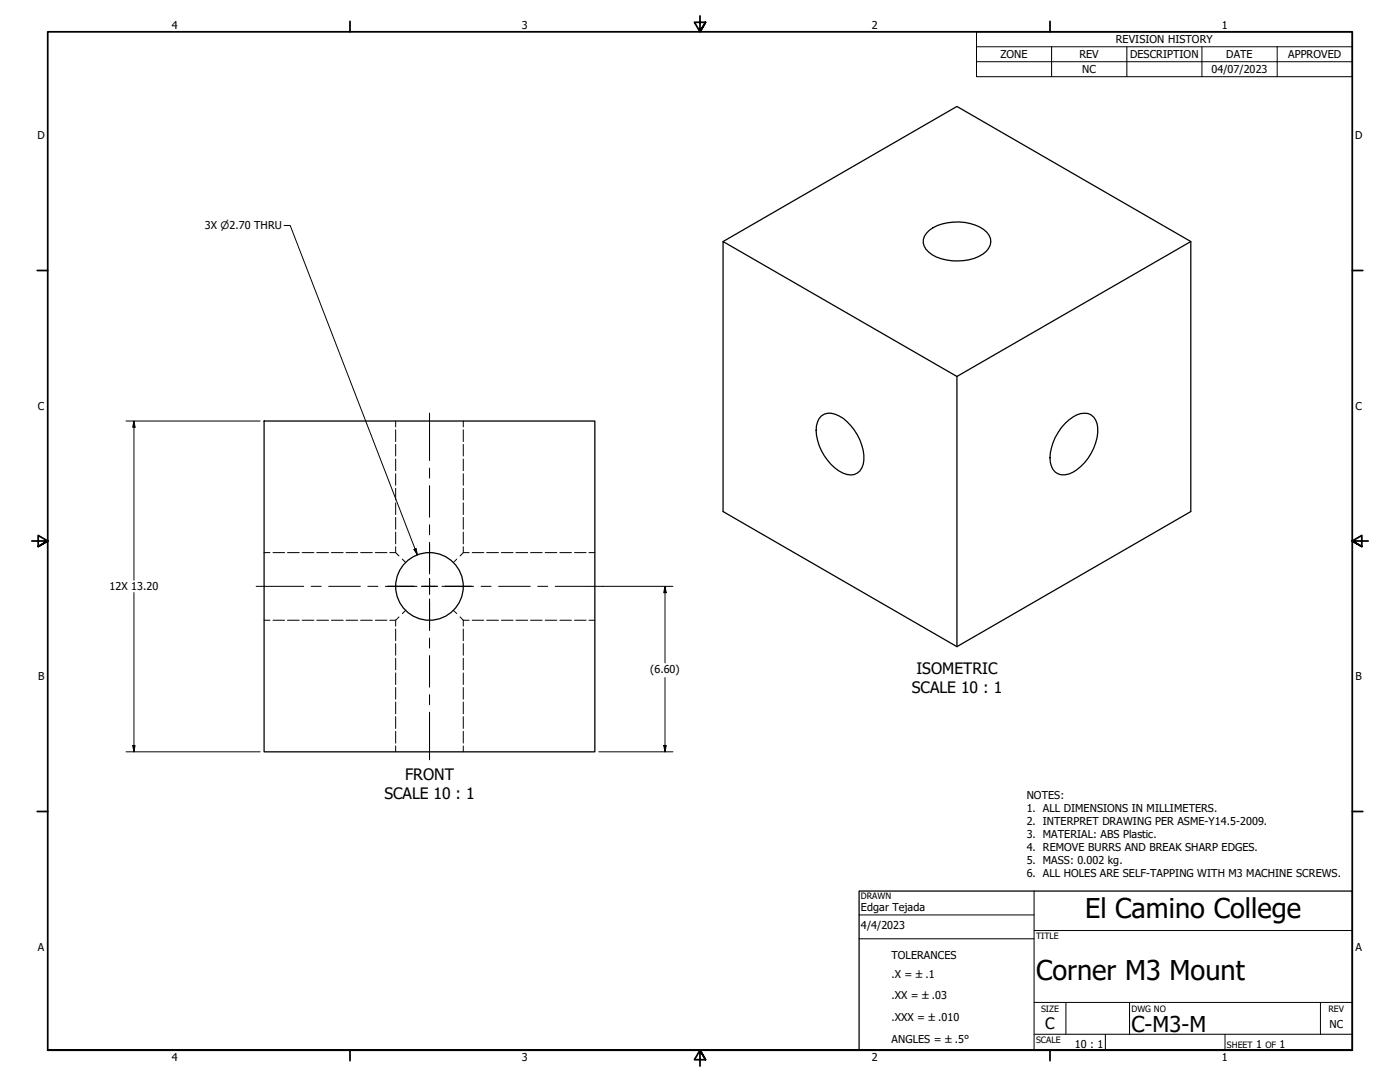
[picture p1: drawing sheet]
<svg xmlns="http://www.w3.org/2000/svg" width="559mm" height="432mm" viewBox="0 0 559 432" stroke-linecap="round" stroke-linejoin="round" font-family="sans-serif">
<!-- layer: Hidden (ANSI) -->
<g fill="none" stroke="#000" stroke-width=".4">
<path d="M157.9 168v2.4M157.9 171.5v4.7M157.9 177.4v4.6M184.9 168v2.4M184.9 171.5v4.7M184.9 177.4v4.6M157.9 183.2v4.6M157.9 189v4.7M157.9 194.9v4.6M184.9 183.2v4.6M184.9 189v4.7M184.9 194.9v4.6"/>
<path d="M157.9 200.7v4.7M157.9 206.5v4.7M157.9 212.3v4.7M157.9 218.2v2.3M184.9 200.7v4.7M184.9 206.5v4.7M184.9 212.3v4.7M184.9 218.2v2.3M105.4 220.5h2.4M109 220.5h4.6M114.7 220.5h4.7M120.6 220.5h4.7"/>
<path d="M126.4 220.5h4.7M132.3 220.5h4.7M138.1 220.5h4.6M144 220.5h4.6M149.8 220.5h4.6M155.6 220.5h2.3M157.9 220.5l1.4 1.4M160.6 223.1l1.3 1.4M182.3 223.1l-1.3 1.4M184.9 220.5l-1.3 1.4M184.9 220.5h2.4M188.5 220.5h4.6"/>
<path d="M194.2 220.5h4.7M200.1 220.5h4.7M205.9 220.5h4.7M211.8 220.5h4.6M217.6 220.5h4.6M223.5 220.5h4.6M229.3 220.5h4.6M235.1 220.5h2.3M105.4 247.5h2.4M109 247.5h4.6M114.7 247.5h4.7M120.6 247.5h4.7"/>
<path d="M126.4 247.5h4.7M132.3 247.5h4.7M138.1 247.5h4.6M144 247.5h4.6M149.8 247.5h4.6M155.6 247.5h2.3M157.9 247.5v2.4M157.9 251v4.7M157.9 256.9v4.6M159.3 246.2l-1.4 1.3M161.9 243.6l-1.3 1.3M181 243.6l1.3 1.3"/>
<path d="M183.6 246.2l1.3 1.3M184.9 247.5h2.4M184.9 247.5v2.4M184.9 251v4.7M184.9 256.9v4.6M188.5 247.5h4.6M194.2 247.5h4.7M200.1 247.5h4.7M205.9 247.5h4.7M211.8 247.5h4.6M217.6 247.5h4.6M223.5 247.5h4.6"/>
<path d="M229.3 247.5h4.6M235.1 247.5h2.3M157.9 262.7v4.6M157.9 268.5v4.7M157.9 274.4v4.6M184.9 262.7v4.6M184.9 268.5v4.7M184.9 274.4v4.6M157.9 280.2v4.7M157.9 286v4.7M157.9 291.8v4.7M157.9 297.7v2.3"/>
<path d="M184.9 280.2v4.7M184.9 286v4.7M184.9 291.8v4.7M184.9 297.7v2.3"/>
</g>
<!-- layer: Visible (ANSI) -->
<g fill="none" stroke="#000" stroke-width=".51">
<path d="M288.6 96.4l93.4-53.9 93.3 53.9v107.8l-93.3 53.9-93.4-53.9v-107.8l93.4 53.8v107.9M369.8 93a18.2 18.2 0 0 1 17.5-3.8 10.2 10.2 0 0 1 8.1 6 6.7 6.7 0 0 1-4.7 7.2 21.6 21.6 0 0 1-18.7-.7 5.6 5.6 0 0 1-2.2-8.7zM475.3 96.4l-93.3 53.8M105.4 168h132v132h-132zM327.9 166a5.9 5.9 0 0 1 7 0 20 20 0 0 1 9.7 19.3 5.3 5.3 0 0 1-8.1 3.5 20.1 20.1 0 0 1-10.6-18.9l1.1-2.9zM425.1 169a10.2 10.2 0 0 1 9.2-4 6.7 6.7 0 0 1 3.8 7.7 20.2 20.2 0 0 1-11.4 16.5 5.4 5.4 0 0 1-7.5-4.7 20.2 20.2 0 0 1 5.9-15.5z"/>
<circle cx="171.4" cy="234" r="13.5"/>
</g>
<!-- layer: Border (ANSI) -->
<g fill="none" stroke="#000" stroke-width=".7">
<path d="M139.7 8.5v4.2M279.4 6.3v6.4l-2.2-3.8h4.4l-2.2 3.8 2.2-3.8M419.1 8.5v4.2M14.9 107.9h4.1M539.8 107.9h4.1M12.7 215.9h6.3l-3.8-2.2v4.4l3.8-2.2-3.8 2.2M546.1 215.9h-6.3l3.8-2.2v4.4l-3.8-2.2 3.8 2.2M14.9 323.8h4.1M539.8 323.8h4.1M19 419.1v-406.4h520.8v406.4h-520.8h520.8M139.7 419.1v4.2M419.1 419.1v4.2"/>
<path d="M281.6 422.9l-2.2-3.8 2.2 3.8h-4.4l2.2-3.8v6.3"/>
</g>
<!-- layer: Title (ANSI) -->
<path d="M412.7 355.6v63.5M342.9 365.1h69.8M342.9 374.6h69.8M412.7 371.3h127.1M412.7 412.7h127.1M412.7 400h127.1M425.4 400v12.7M441.2 412.7v6.4M450.8 400v12.7M488.9 412.7v6.4M527 400v12.7" fill="none" stroke="#000" stroke-width=".4"/>
<path d="M342.9 355.6h196.9v63.5h-196.9z" fill="none" stroke="#000" stroke-width=".51"/>
<!-- layer: Symbol (ANSI) -->
<path d="M389.8 18.7v-6h150v6M419.7 18.7v11.9M449.8 18.7v11.9M479.7 18.7v11.9M509.8 18.7v11.9M539.8 18.7h-150v5.9M539.8 18.7v11.9h-150v-6M389.8 24.6h150M113.3 90h2.5l50.8 131.4M165.2 219.3l.9-.4 .5 2.5z" fill="none" stroke="#000" stroke-width=".4"/>
<!-- layer: Dimension (ANSI) -->
<path d="M50.3 168h53.5M53.5 168l.4 2.5h-.9zM53.5 168v63.6M53.5 236.5v63.5M240.6 234h28M265.4 234l.5 2.5h-1zM265.4 234v30.5M265.4 270.4v29.6M53 297.5h.9l-.4 2.5zM264.9 297.5h1l-.5 2.5zM50.3 300h53.5M239 300h29.6" fill="none" stroke="#000" stroke-width=".4"/>
<g fill="#000">
<path d="M53.5 168l.4 2.5h-.9z" fill-rule="evenodd"/>
<path d="M265.4 234l.5 2.5h-1z" fill-rule="evenodd"/>
<path d="M53 297.5h.9l-.4 2.5z" fill-rule="evenodd"/>
<path d="M264.9 297.5h1l-.5 2.5z" fill-rule="evenodd"/>
</g>
<!-- layer: Center Mark (ANSI) -->
<path d="M171.4 217.4v10.4M154.7 234h10.6M168.3 234h6.3M171.4 230.8v6.4M177.6 234h10.5M171.4 240.2v10.5" fill="none" stroke="#000" stroke-width=".4"/>
<!-- layer: Centerline (ANSI) -->
<g fill="none" stroke="#000" stroke-width=".4">
<path d="M171.4 164.8v19M171.4 186.8v4M171.4 193.8v12.6M171.4 209.4v4M171.4 216.4v12.6M102.2 234h19M124.2 234h4M131.2 234h12.6M146.8 234h4M153.8 234h12.6M169.4 234h4M171.4 232v4"/>
<path d="M171.4 239v12.7M176.4 234h12.6M192 234h4M199 234h12.6M214.6 234h4M221.6 234h19M171.4 254.6v4M171.4 261.6v12.7M171.4 277.2v4M171.4 284.2v19"/>
</g>
<!-- layer: Symbol (ANSI) -->
<path d="M165.2 219.3l.9-.4 .5 2.5z" fill-rule="evenodd" fill="#000"/>
<g font-size="10.9">
<text x="433.1" y="366.5">El Camino College</text>
<text x="413.5" y="391">Corner M3 Mount</text>
</g>
<text font-size="8.7" x="451.6" y="411.9">C-M3-M</text>
<g font-size="6.3">
<text x="365.8" y="269.2">ISOMETRIC</text>
<text x="363.9" y="276.7">SCALE 10 : 1</text>
<text x="161.7" y="311.2">FRONT</text>
<text x="153.4" y="318.7">SCALE 10 : 1</text>
<text x="417.2" y="410.8">C</text>
</g>
<g font-size="4.3">
<text x="68.6" y="11.7">4</text>
<text x="208.3" y="11.7">3</text>
<text x="348" y="11.7">2</text>
<text x="487.7" y="11.7">1</text>
<text x="445.4" y="17.3">REVISION HISTORY</text>
<text x="399.3" y="23.2">ZONE</text>
<text x="430.8" y="23.2">REV</text>
<text x="451" y="23.2">DESCRIPTION</text>
<text x="489.5" y="23.2">DATE</text>
<text x="514.1" y="23.2">APPROVED</text>
<text x="432" y="29.2">NC</text>
<text x="483.6" y="29">04/07/2023</text>
<text x="15" y="55.6">D</text>
<text x="540.9" y="55.6">D</text>
<text x="81.8" y="91.6">3X ⌀2.70 THRU</text>
<text x="15.1" y="163.5">C</text>
<text x="541" y="163.5">C</text>
<text x="43.7" y="235.6">12X 13.20</text>
<text x="259.5" y="268.7">(6.60)</text>
<text x="15.2" y="271.5">B</text>
<text x="541.1" y="271.5">B</text>
<text x="409.8" y="318.8">NOTES:</text>
<text x="409.8" y="324">1. ALL DIMENSIONS IN MILLIMETERS.</text>
<text x="409.8" y="329.2">2. INTERPRET DRAWING PER ASME-Y14.5-2009.</text>
<text x="409.8" y="334.5">3. MATERIAL: ABS Plastic.</text>
<text x="409.8" y="339.7">4. REMOVE BURRS AND BREAK SHARP EDGES.</text>
<text x="409.8" y="344.9">5. MASS: 0.002 kg.</text>
<text x="409.8" y="350.1">6. ALL HOLES ARE SELF-TAPPING WITH M3 MACHINE SCREWS.</text>
<text x="343.7" y="363.5">Edgar Tejada</text>
<text x="343.7" y="370.9">4/4/2023</text>
<text x="15.1" y="379.4">A</text>
<text x="355.9" y="382.8">TOLERANCES</text>
<text x="541" y="379.4">A</text>
<text x="355.9" y="390.2">.X = ±.1</text>
<text x="355.9" y="398.8">.XX = ±.03</text>
<text x="355.9" y="407.5">.XXX = ±.010</text>
<text x="530.6" y="410.1">NC</text>
<text x="355.9" y="416.1">ANGLES = ±.5°</text>
<text x="429" y="418.3">10 : 1</text>
<text x="501.3" y="418.3">1</text>
<text x="510.7" y="418.3">1</text>
<text x="68.6" y="423.3">4</text>
<text x="208.3" y="423.3">3</text>
<text x="348" y="423.3">2</text>
<text x="487.7" y="423.3">1</text>
</g>
<g font-size="3.5">
<text x="343.7" y="358.9">DRAWN</text>
<text x="413.5" y="374.6">TITLE</text>
<text x="415.5" y="403.9">SIZE</text>
<text x="451.6" y="403.9">DWG NO</text>
<text x="530.3" y="403.9">REV</text>
<text x="413.5" y="416.1">SCALE</text>
<text x="489.7" y="418.3">SHEET</text>
<text x="505.1" y="418.3">OF</text>
</g>
</svg>
